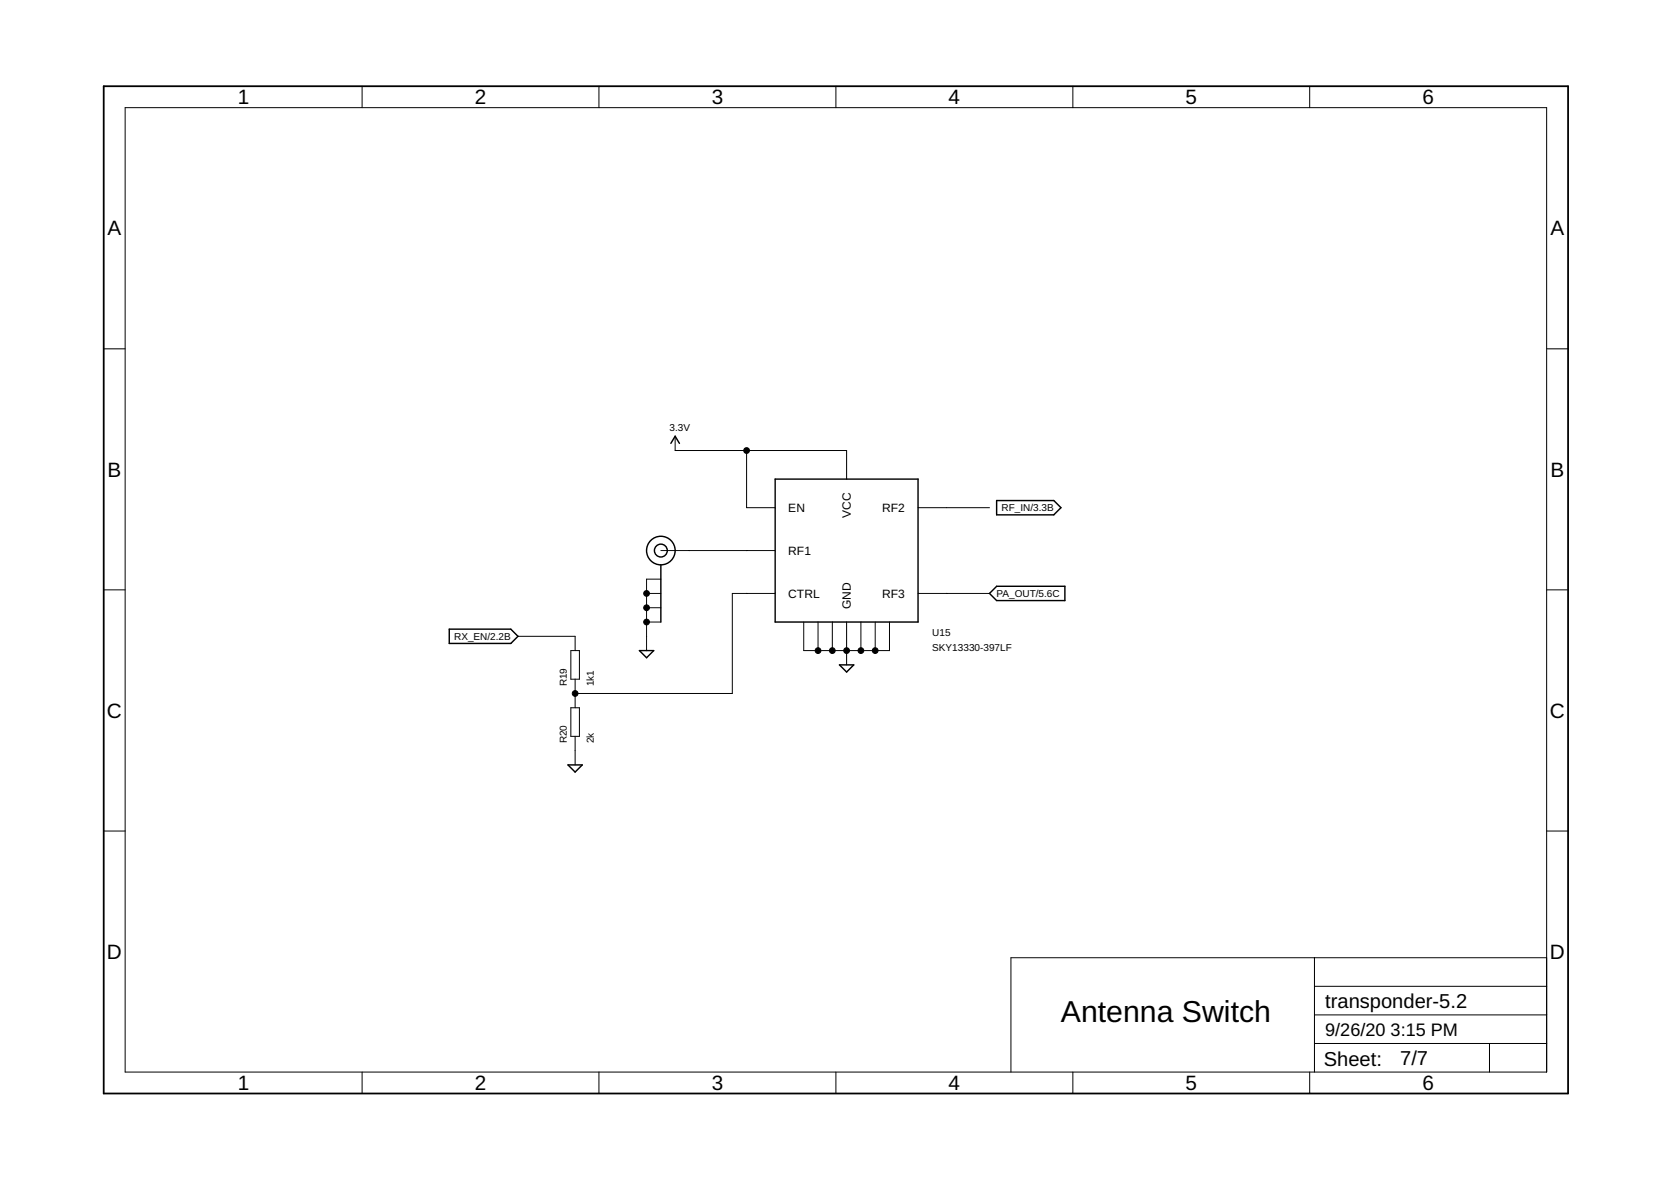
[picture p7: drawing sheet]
<svg xmlns="http://www.w3.org/2000/svg" width="297mm" height="210mm" viewBox="0 0 297 210" stroke-linecap="round" stroke-linejoin="round" font-family="sans-serif">
<g fill="none" stroke="#000" stroke-width=".25">
<path d="M119.3 78.8l.7-1.3 .8 1.3M137.8 85.2h25.4v25.4h-25.4zM177.2 89h10.1l1.3 1.2-1.3 1.3h-10.1zM79.9 111.8h10.9l1.3 1.3-1.3 1.3h-10.9zM113.7 115.6h2.5l-1.3 1.3zM117.5 100.4v10.2M149.2 118.2h2.6l-1.3 1.2zM175.9 105.5l1.3-1.3h12.1v2.5h-12.1zM101 136h2.5l-1.3 1.2z"/>
<circle cx="117.5" cy="97.9" r="2.54"/>
<circle cx="117.5" cy="97.9" r="1.14"/>
</g>
<g fill="none" stroke="#000" stroke-width=".18">
<path d="M22.2 19.1h252.7v171.4h-252.7zM64.4 15.3v3.8M106.5 15.3v3.8M148.6 15.3v3.8M190.7 15.3v3.8M232.8 15.3v3.8M18.4 62h3.8M120 77.5v2.6h30.5v5.1M274.9 62h3.8M117.5 97.9h20.3M132.7 80.1v10.1h5.1M163.2 90.2h12.7"/>
<path d="M18.4 104.8h3.8M92.1 113.1h10.1v2.5M101.5 115.6h1.5v5.1h-1.5zM114.9 105.5h2.6M114.9 108h2.6M114.9 110.6h2.6M117.5 102.9h-2.6v12.7M137.8 105.5h-7.6v17.8h-28M142.9 110.6v5h15.2v-5M145.4 110.6v5M148 110.6v5M150.5 110.6v7.6"/>
<path d="M153 110.6v5M155.6 110.6v5M163.2 105.5h12.7M274.9 104.8h3.8M101.5 125.8h1.5v5.1h-1.5zM102.2 120.7v5.1M102.2 130.9v5.1M18.4 147.7h3.8M274.9 147.7h3.8M233.7 170.2v20.3M233.7 175.3h41.2M274.9 170.2h-95.2v20.3"/>
<path d="M64.4 190.5v3.9M106.5 190.5v3.9M148.6 190.5v3.9M190.7 190.5v3.9M232.8 190.5v3.9M233.7 185.5h41.2M233.7 180.4h41.2M264.8 185.5v5"/>
</g>
<path d="M18.4 15.3h260.3v179.1h-260.3z" fill="none" stroke="#000" stroke-width=".32"/>
<g fill="#000" stroke="#000" stroke-width=".18">
<circle cx="132.7" cy="80.1" r=".51"/>
<circle cx="114.9" cy="108" r=".51"/>
<circle cx="114.9" cy="105.5" r=".51"/>
<circle cx="114.9" cy="110.6" r=".51"/>
<circle cx="145.4" cy="115.6" r=".51"/>
<circle cx="148" cy="115.6" r=".51"/>
<circle cx="150.5" cy="115.6" r=".51"/>
<circle cx="153" cy="115.6" r=".51"/>
<circle cx="155.6" cy="115.6" r=".51"/>
<circle cx="102.2" cy="123.3" r=".51"/>
</g>
<text font-size="5.4" x="188.6" y="181.7">Antenna Switch</text>
<g font-size="3.7">
<text x="42.3" y="18.5">1</text>
<text x="84.4" y="18.5">2</text>
<text x="126.5" y="18.5">3</text>
<text x="168.6" y="18.5">4</text>
<text x="210.7" y="18.5">5</text>
<text x="252.9" y="18.5">6</text>
<text x="19.1" y="41.9">A</text>
<text x="275.6" y="41.9">A</text>
<text x="19.1" y="84.7">B</text>
<text x="275.6" y="84.7">B</text>
<text x="19" y="127.6">C</text>
<text x="275.5" y="127.6">C</text>
<text x="19" y="170.4">D</text>
<text x="275.5" y="170.4">D</text>
<text x="42.3" y="193.7">1</text>
<text x="84.4" y="193.7">2</text>
<text x="126.5" y="193.7">3</text>
<text x="168.6" y="193.7">4</text>
<text x="210.7" y="193.7">5</text>
<text x="252.9" y="193.7">6</text>
</g>
<g font-size="3.6">
<text x="235.6" y="179.1">transponder-5.2</text>
<text x="235.3" y="189.4">Sheet:</text>
<text x="248.9" y="189.3">7/7</text>
</g>
<g font-size="3.2">
<text x="235.6" y="184.2">9/26/20</text>
<text x="247.2" y="184.2">3:15 PM</text>
</g>
<g font-size="2.1">
<text x="140.1" y="91">EN</text>
<text x="151.3" y="92" transform="rotate(-90 151.3 92)">VCC</text>
<text x="156.8" y="91">RF2</text>
<text x="140.1" y="98.6">RF1</text>
<text x="140.1" y="106.2">CTRL</text>
<text x="156.8" y="106.2">RF3</text>
<text x="151.3" y="108.2" transform="rotate(-90 151.3 108.2)">GND</text>
</g>
<g font-size="1.8">
<text x="119" y="76.5">3.3V</text>
<text x="178" y="90.9">RF_IN/3.3B</text>
<text x="177.2" y="106.1">PA_OUT/5.6C</text>
<text x="80.7" y="113.7">RX_EN/2.2B</text>
<text x="165.7" y="113.1">U15</text>
<text x="165.7" y="115.6">SKY13330-397LF</text>
<text x="100.7" y="122" transform="rotate(-90 100.7 122)">R19</text>
<text x="105.5" y="122" transform="rotate(-90 105.5 122)">1k1</text>
<text x="100.7" y="132.1" transform="rotate(-90 100.7 132.1)">R20</text>
<text x="105.5" y="132.1" transform="rotate(-90 105.5 132.1)">2k</text>
</g>
</svg>
